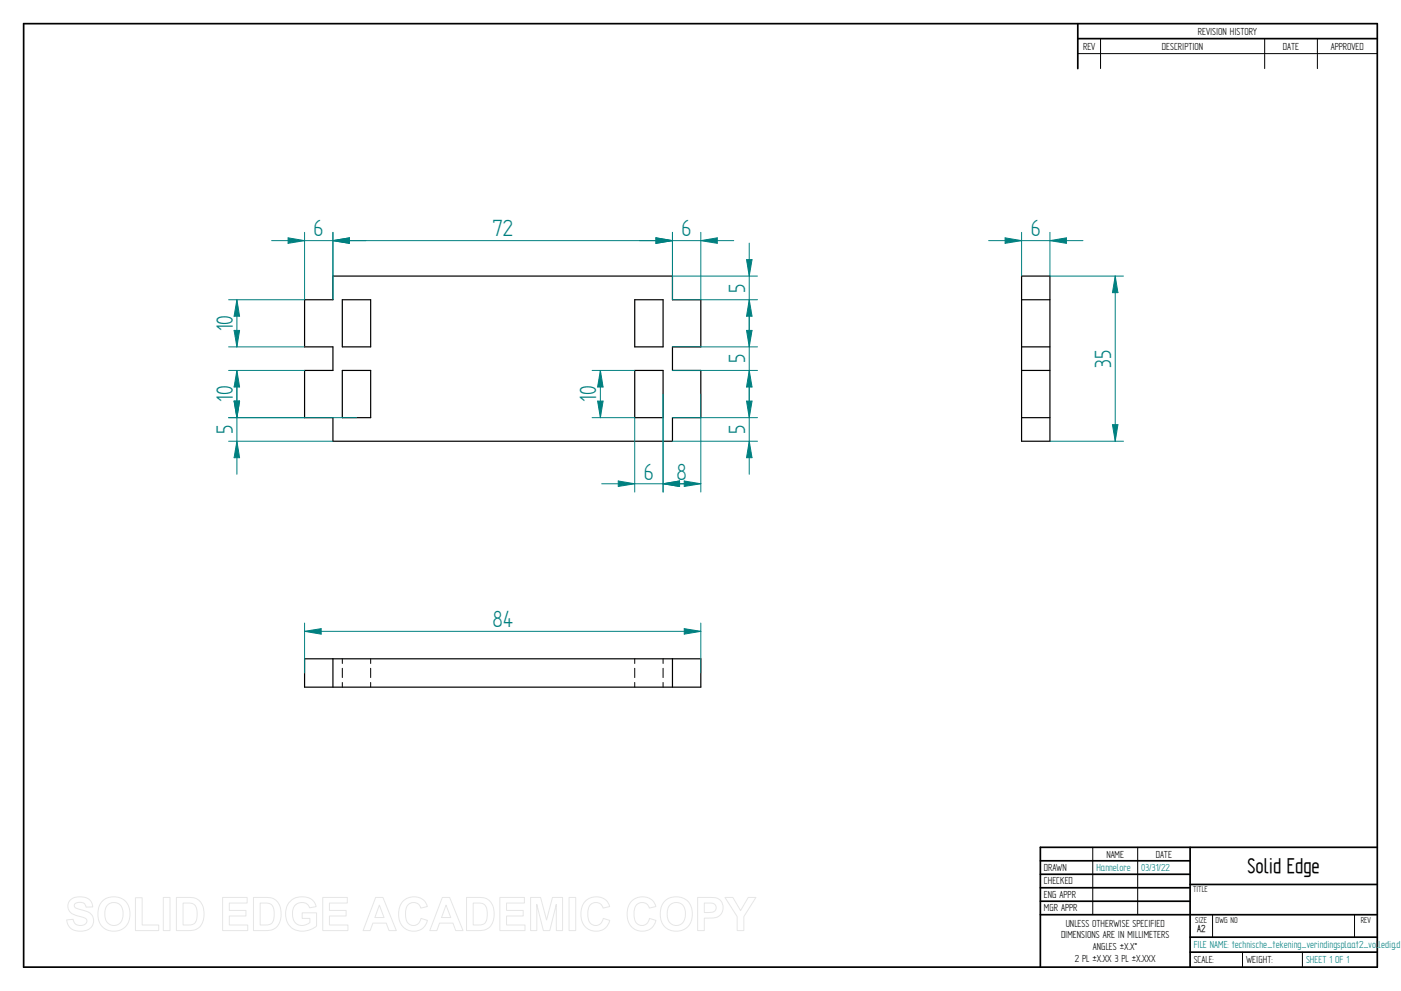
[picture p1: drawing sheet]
<svg xmlns="http://www.w3.org/2000/svg" width="594mm" height="420mm" viewBox="0 0 594 420" stroke-linecap="round" stroke-linejoin="round" font-family="sans-serif">
<g fill="none" stroke="#000" stroke-width=".72">
<path d="M10 10h574v400h-574zM457 10v19.1M457 16.4h127M504.6 359.2v50.8M584 359.2h-142.9v50.8M441.1 365h63.5M441.1 370.7h63.5M441.1 376.4h63.5M504.6 375h79.4M441.1 382.1h63.5M441.1 387.8h142.9M504.6 397.3h79.4"/>
<path d="M504.6 403.7h79.4"/>
</g>
<g fill="none" stroke="#000" stroke-width=".42">
<path d="M466.7 16.4v12.7M536.3 16.4v12.7M558.6 16.4v12.7M457 22.7h127M145.2 279.3v2M157.2 279.3v2M269.1 279.3v2M281.2 279.3v2M145.2 283.3v4M145.2 289.3v2M157.2 283.3v4M157.2 289.3v2"/>
<path d="M269.1 283.3v4M269.1 289.3v2M281.2 283.3v4M281.2 289.3v2M463.4 359.2v28.6M482.4 359.2v28.6M514.2 387.9v9.4M574.4 387.9v9.4M526.9 403.7v6.3M552.3 403.7v6.3"/>
</g>
<g fill="none" stroke="#000" stroke-width=".51">
<path d="M433.2 117.1h12v70h-12zM129.2 127.1h12v-10h144v10h12v20h-12v10h12v20h-12v10h-144v-10h-12v-20h12v-10h-12zM145.2 127.1h12v20h-12zM269.1 127.1h12.1v20h-12.1zM433.2 127.1h12M145.2 157.1h12v20h-12zM269.1 157.1h12.1v20h-12.1zM433.2 157.1h12M433.2 147.1h12M433.2 177.1h12M129.2 279.3h168v12h-168zM141.2 279.3v12"/>
<path d="M285.2 279.3v12"/>
</g>
<path d="M141.2 98.5v18.6M285.2 98.5v18.6M278.2 100.8l7 1.2-7 1.2z" fill="none" stroke="#008080" stroke-width=".42"/>
<path d="M278.2 100.8l7 1.2-7 1.2z" fill="#008080"/>
<path d="M141.2 102l7-1.2v2.4z" fill="none" stroke="#008080" stroke-width=".42"/>
<path d="M141.2 102l7-1.2v2.4z" fill="#008080"/>
<path d="M129.2 98.5v28.6M141.2 98.5v28.6M141.2 102l7-1.2v2.4zM141.2 102h144" fill="none" stroke="#008080" stroke-width=".42"/>
<path d="M141.2 102l7-1.2v2.4z" fill="#008080"/>
<path d="M122.2 100.8l7 1.2-7 1.2z" fill="none" stroke="#008080" stroke-width=".42"/>
<path d="M122.2 100.8l7 1.2-7 1.2z" fill="#008080"/>
<path d="M115.2 102h39.9M96.9 127.1h32.3M100.5 127.1l1.1 7h-2.3zM96.9 147.1h32.3" fill="none" stroke="#008080" stroke-width=".42"/>
<path d="M100.5 127.1l1.1 7h-2.3z" fill="#008080"/>
<path d="M99.3 140.1h2.3l-1.1 7z" fill="none" stroke="#008080" stroke-width=".42"/>
<path d="M99.3 140.1h2.3l-1.1 7z" fill="#008080"/>
<path d="M433.2 98.5v18.6M445.2 98.5v18.6M445.2 102l7-1.2v2.4zM100.5 127.1v20" fill="none" stroke="#008080" stroke-width=".42"/>
<path d="M445.2 102l7-1.2v2.4z" fill="#008080"/>
<path d="M426.2 100.8l7 1.2-7 1.2z" fill="none" stroke="#008080" stroke-width=".42"/>
<path d="M426.2 100.8l7 1.2-7 1.2z" fill="#008080"/>
<path d="M419.2 102h40M251.1 157.1h18M254.6 157.1l1.1 7h-2.3zM251.1 177.1h18" fill="none" stroke="#008080" stroke-width=".42"/>
<path d="M254.6 157.1l1.1 7h-2.3z" fill="#008080"/>
<path d="M253.4 170.1h2.3l-1.1 7z" fill="none" stroke="#008080" stroke-width=".42"/>
<path d="M253.4 170.1h2.3l-1.1 7z" fill="#008080"/>
<path d="M254.6 157.1v20M269.1 177.1v31.5M281.2 177.1v31.5M262.2 203.9l6.9 1.2-6.9 1.1z" fill="none" stroke="#008080" stroke-width=".42"/>
<path d="M262.2 203.9l6.9 1.2-6.9 1.1z" fill="#008080"/>
<path d="M281.2 205.1l7-1.2v2.3z" fill="none" stroke="#008080" stroke-width=".42"/>
<path d="M281.2 205.1l7-1.2v2.3z" fill="#008080"/>
<path d="M285.2 117.1h36M285.2 127.1h36M317.7 127.1l1.2 7h-2.3zM255.1 205.1h40" fill="none" stroke="#008080" stroke-width=".42"/>
<path d="M317.7 127.1l1.2 7h-2.3z" fill="#008080"/>
<path d="M316.6 110.1h2.3l-1.2 7z" fill="none" stroke="#008080" stroke-width=".42"/>
<path d="M316.6 110.1h2.3l-1.2 7z" fill="#008080"/>
<path d="M317.7 103.1v38M445.2 117.1h31.2M472.9 117.1l1.1 7h-2.3zM445.2 187.1h31.2" fill="none" stroke="#008080" stroke-width=".42"/>
<path d="M472.9 117.1l1.1 7h-2.3z" fill="#008080"/>
<path d="M471.7 180h2.3l-1.1 7.1z" fill="none" stroke="#008080" stroke-width=".42"/>
<path d="M471.7 180h2.3l-1.1 7.1z" fill="#008080"/>
<path d="M472.9 117.1v70M129.2 264.2v21.1M129.2 267.7l7-1.2v2.4zM297.2 264.2v21.1" fill="none" stroke="#008080" stroke-width=".42"/>
<path d="M129.2 267.7l7-1.2v2.4z" fill="#008080"/>
<path d="M290.1 266.5l7.1 1.2-7.1 1.2z" fill="none" stroke="#008080" stroke-width=".42"/>
<path d="M290.1 266.5l7.1 1.2-7.1 1.2z" fill="#008080"/>
<path d="M285.2 98.5v28.6M297.2 98.5v28.6M297.2 102l7-1.2v2.4zM129.2 267.7h168" fill="none" stroke="#008080" stroke-width=".42"/>
<path d="M297.2 102l7-1.2v2.4z" fill="#008080"/>
<path d="M278.2 100.8l7 1.2-7 1.2z" fill="none" stroke="#008080" stroke-width=".42"/>
<path d="M278.2 100.8l7 1.2-7 1.2z" fill="#008080"/>
<path d="M271.1 102h40M285.2 157.1h36M285.2 147.1h36M317.7 157.1l1.2 7h-2.3z" fill="none" stroke="#008080" stroke-width=".42"/>
<path d="M317.7 157.1l1.2 7h-2.3z" fill="#008080"/>
<path d="M316.6 140.1h2.3l-1.2 7z" fill="none" stroke="#008080" stroke-width=".42"/>
<path d="M316.6 140.1h2.3l-1.2 7z" fill="#008080"/>
<path d="M317.7 133.1v38M285.2 177.1h36M285.2 187.1h36M317.7 187.1l1.2 7h-2.3z" fill="none" stroke="#008080" stroke-width=".42"/>
<path d="M317.7 187.1l1.2 7h-2.3z" fill="#008080"/>
<path d="M316.6 170.1h2.3l-1.2 7z" fill="none" stroke="#008080" stroke-width=".42"/>
<path d="M316.6 170.1h2.3l-1.2 7z" fill="#008080"/>
<path d="M96.9 157.1h32.3M100.5 157.1l1.1 7h-2.3zM96.9 177.1h32.3M317.7 163.1v38" fill="none" stroke="#008080" stroke-width=".42"/>
<path d="M100.5 157.1l1.1 7h-2.3z" fill="#008080"/>
<path d="M99.3 170.1h2.3l-1.1 7z" fill="none" stroke="#008080" stroke-width=".42"/>
<path d="M99.3 170.1h2.3l-1.1 7z" fill="#008080"/>
<path d="M100.5 157.1v20M281.2 167v41.6M297.2 167v41.6M281.2 205.1l7-1.2v2.3z" fill="none" stroke="#008080" stroke-width=".42"/>
<path d="M281.2 205.1l7-1.2v2.3z" fill="#008080"/>
<path d="M290.1 203.9l7.1 1.2-7.1 1.1z" fill="none" stroke="#008080" stroke-width=".42"/>
<path d="M290.1 203.9l7.1 1.2-7.1 1.1z" fill="#008080"/>
<path d="M96.9 177.1h54.3M99.3 170.1h2.3l-1.1 7zM96.9 187.1h44.3M281.2 205.1h16" fill="none" stroke="#008080" stroke-width=".42"/>
<path d="M99.3 170.1h2.3l-1.1 7z" fill="#008080"/>
<path d="M100.5 187.1l1.1 7h-2.3z" fill="none" stroke="#008080" stroke-width=".42"/>
<path d="M100.5 187.1l1.1 7h-2.3z" fill="#008080"/>
<path d="M100.5 163.1v38" fill="none" stroke="#008080" stroke-width=".42"/>
<g fill="none" stroke="#e6e6e6" stroke-width=".42">
<path d="M29.9 381.5a6.8 6.8 0 0 1 8.7 .7l.7 2.3-2.8 .1a2.81 2.81 0 0 0-2.2-2 2.81 2.81 0 0 0-2.8 1.1 1.59 1.59 0 0 0 1.8 1.7l1.9 .5a4.4 4.4 0 0 1 4 2.5 4.4 4.4 0 0 1-.5 4.7 7 7 0 0 1-9.5-.3l-.9-2.8 2.7-.2a3 3 0 0 0 2.7 2.6 3 3 0 0 0 3.2-1.9 2.74 2.74 0 0 0-3-1.9 5 5 0 0 1-5.1-4.4l.3-1.7zM43.4 382.1a7 7 0 0 1 8.5-.9 7 7 0 0 1 3.1 7.9 6.9 6.9 0 0 1-8.2 5.6 6.9 6.9 0 0 1-5.2-8.5l.6-2.2zM45.5 383.8a3.9 3.9 0 0 1 4.7-.7 3.9 3.9 0 0 1 2 4.3 3.9 3.9 0 0 1-1.9 4.5 3.9 3.9 0 0 1-4.8-.8 6.8 6.8 0 0 1 0-7.3zM57.4 380.6h2.9v11.6h7v2.3h-9.9zM69.3 380.5h2.8v14h-2.8zM74.8 380.5h5.1a6 6 0 0 1 6.6 7.1 6 6 0 0 1-6.4 6.9h-5.3zM77.6 382.9h1.9a3.4 3.4 0 0 1 4.1 4v1.2a3.3 3.3 0 0 1-3.9 4.1h-2.1zM94.4 380.5h10.4v2.4h-7.6v3.1h7.1v2.4h-7.1v3.8h7.9v2.3h-10.7zM107.5 380.5h5.1a6 6 0 0 1 6.6 7.1 6 6 0 0 1-6.4 6.9h-5.3zM110.3 382.9h1.9a3.4 3.4 0 0 1 4.1 4v1.2a3.3 3.3 0 0 1-3.9 4.1h-2.1zM123.1 382a7.5 7.5 0 0 1 9.9 .2l1.1 2.2-2.8 .5a3.8 3.8 0 0 0-4.8-2 3.8 3.8 0 0 0-2.5 4.5 4.3 4.3 0 0 0 2.3 4.6 4.3 4.3 0 0 0 5.1-.8v-1.8h-3.3v-2.4h6.1v5.6a8.2 8.2 0 0 1-12-.8 8.5 8.5 0 0 1 .9-9.8zM136.9 380.5h10.4v2.4h-7.6v3.1h7.1v2.4h-7.1v3.8h7.8v2.3h-10.6z"/>
<path d="M159.3 380.5h3.1l5.7 14h-3.1l-1.2-3.1h-5.7l-1.1 3.1h-3zM160.9 383.8l1.9 5.2h-3.8zM170.8 382.2a6.2 6.2 0 0 1 10.4 2.1l-2.8 .7a3.3 3.3 0 0 0-4-2.3 3.3 3.3 0 0 0-2.4 3.9 5.1 5.1 0 0 0 2 5.5 3.2 3.2 0 0 0 4.5-2.7l2.8 .8a6.3 6.3 0 0 1-7.4 4.5 6.3 6.3 0 0 1-4.9-7.1 7.7 7.7 0 0 1 1.8-5.4zM187.6 380.5h3.1l5.6 14h-3.1l-1.1-3.1h-5.7l-1.2 3.1h-3zM189.1 383.8l2 5.2h-3.9zM197.8 380.5h5.1a6 6 0 0 1 6.6 7.1 6 6 0 0 1-6.4 6.9h-5.3zM200.7 382.9h1.8a3.4 3.4 0 0 1 4.1 4v1.2a3.3 3.3 0 0 1-3.9 4.1h-2zM212 380.5h10.4v2.4h-7.6v3.1h7.1v2.4h-7.1v3.8h7.8v2.3h-10.6zM225 380.5h4.2l2.6 9.6 2.5-9.6h4.2v14h-2.6v-11l-2.8 11h-2.7l-2.8-11v11h-2.6zM241.3 380.5h2.8v14h-2.8zM248.1 382.2a6.2 6.2 0 0 1 10.4 2.1l-2.8 .7a3.3 3.3 0 0 0-4-2.3 3.3 3.3 0 0 0-2.4 3.9 5.1 5.1 0 0 0 2 5.5 3.2 3.2 0 0 0 4.5-2.7l2.8 .8a6.3 6.3 0 0 1-7.4 4.5 6.3 6.3 0 0 1-4.9-7.1 7.7 7.7 0 0 1 1.8-5.4zM267.7 382.2a6.2 6.2 0 0 1 10.4 2.1l-2.8 .7a3.3 3.3 0 0 0-4-2.3 3.3 3.3 0 0 0-2.4 3.9 5.1 5.1 0 0 0 2 5.5 3.2 3.2 0 0 0 4.5-2.7l2.8 .8a6.3 6.3 0 0 1-7.4 4.5 6.3 6.3 0 0 1-4.9-7.1 7.7 7.7 0 0 1 1.8-5.4z"/>
<path d="M281.9 382.1a7 7 0 0 1 8.5-.9 7 7 0 0 1 3.1 7.9 6.9 6.9 0 0 1-8.3 5.6 6.9 6.9 0 0 1-5.1-8.5l.5-2.2zM284 383.8a3.9 3.9 0 0 1 4.7-.7 3.9 3.9 0 0 1 2 4.3 3.9 3.9 0 0 1-2 4.5 3.9 3.9 0 0 1-4.7-.8 6.8 6.8 0 0 1 0-7.3zM295.8 380.5h5.4a4.5 4.5 0 0 1 5.4 4.4 4.5 4.5 0 0 1-5.5 4.3l-2.4 .1v5.2h-2.9zM298.7 382.9h1.9a2.17 2.17 0 0 1 2.6 .6 2.17 2.17 0 0 1 0 2.7 3.7 3.7 0 0 1-3 .7h-1.5zM307.4 380.5h3.4l3.2 5.6 3.3-5.6h3.2l-5.1 8.1v5.9h-2.8v-5.9z"/>
</g>
<g font-size="11.3" fill="#008080">
<text x="133" y="100.2">6</text>
<text x="208.8" y="100.2">72</text>
<text x="289" y="100.2">6</text>
<text x="437" y="100.2">6</text>
<text x="316" y="124" transform="rotate(-90 316 124)">5</text>
<text x="98.7" y="140.5" transform="rotate(-90 98.7 140.5)">10</text>
<text x="316" y="154.1" transform="rotate(-90 316 154.1)">5</text>
<text x="471.1" y="155.9" transform="rotate(-90 471.1 155.9)">35</text>
<text x="98.7" y="170.6" transform="rotate(-90 98.7 170.6)">10</text>
<text x="252.8" y="170.6" transform="rotate(-90 252.8 170.6)">10</text>
<text x="98.7" y="184.1" transform="rotate(-90 98.7 184.1)">5</text>
<text x="316" y="184.1" transform="rotate(-90 316 184.1)">5</text>
<text x="273" y="203.4">6</text>
<text x="286.9" y="203.4">8</text>
<text x="208.9" y="265.9">84</text>
</g>
<text font-size="10.1" x="529" y="370.2">Solid Edge</text>
<g font-size="4.9">
<text x="507.9" y="14.7">REVISION HISTORY</text>
<text x="459.3" y="21">REV</text>
<text x="492.7" y="21">DESCRIPTION</text>
<text x="544" y="21">DATE</text>
<text x="564.3" y="21">APPROVED</text>
<text x="469.1" y="363.6">NAME</text>
<text x="490.1" y="363.6">DATE</text>
<text x="442.7" y="369.3">DRAWN</text>
<text x="442.7" y="375">CHECKED</text>
<text x="442.7" y="380.7">ENG APPR</text>
<text x="442.7" y="386.4">MGR APPR</text>
<text x="451.9" y="392.9">UNLESS OTHERWISE SPECIFIED</text>
<text x="449.9" y="397.9">DIMENSIONS ARE IN MILLIMETERS</text>
<text x="455.7" y="407.8">2 PL ±X.XX 3 PL ±X.XXX</text>
<text x="463.5" y="402.9">ANGLES ±X.X°</text>
<text x="506.2" y="408.3">SCALE:</text>
<text x="528.4" y="408.3">WEIGHT:</text>
</g>
<g font-size="4.9" fill="#008080">
<text x="464.9" y="369.3">Hannelore</text>
<text x="483.9" y="369.3">03/31/22</text>
<text x="506.2" y="402">FILE NAME: technische_tekening_verindingsplaat2_volledig.d</text>
<text x="553.8" y="408.4">SHEET 1 OF 1</text>
</g>
<text font-size="4.8" x="507.7" y="395.3">A2</text>
<g font-size="4.1">
<text x="505.9" y="378.3">TITLE</text>
<text x="506.9" y="391.1">SIZE</text>
<text x="515.4" y="391.1">DWG NO</text>
<text x="577" y="391.1">REV</text>
</g>
</svg>
